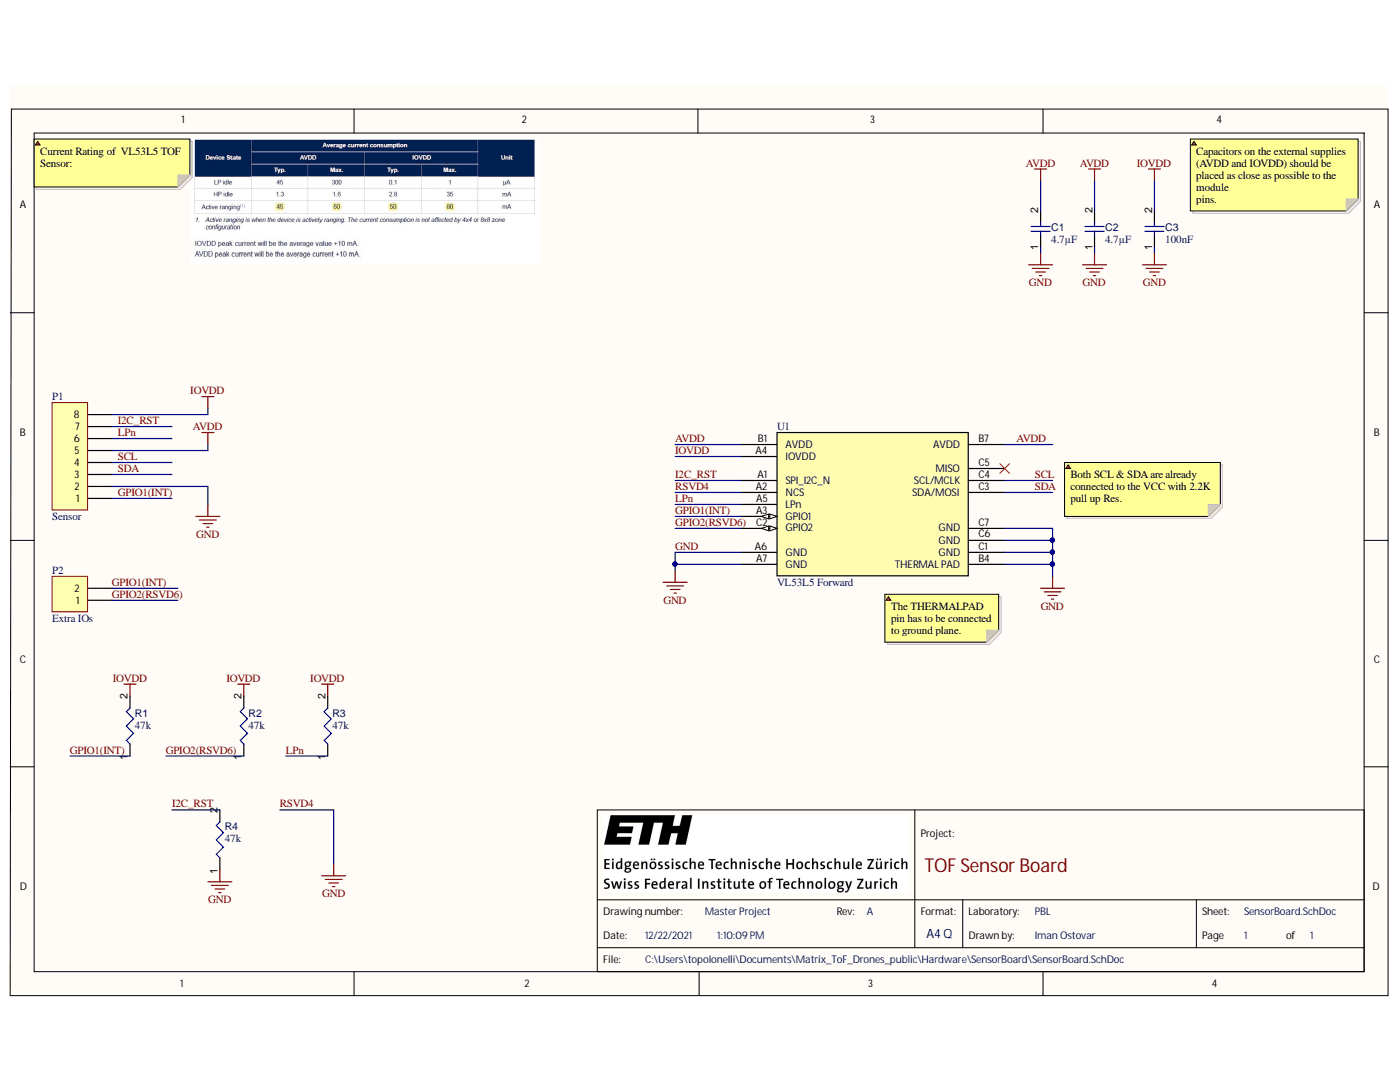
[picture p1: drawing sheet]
# Altium project SensorBoard.PrjPcb
1 sheet, 10 parts. Net scope: global (net labels, ports and power ports of the same name join across sheets).
Board file: SensorPCB.PcbDoc

## Sheet SensorBoard.SchDoc: TOF Sensor Board
size A4; Author: Iman Ostovar; CompanyName: ETH Zürich; DrawnBy: Iman Ostovar; Engineer: Iman Ostovar; Organization: PBL; DocumentNumber: Master Project; Revision: A; SheetNumber: 1; SheetTotal: 1; Project: Sensor Shield for Drone

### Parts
C1  value 4.7µF  [CAPC1005X55X25ML5T10]  (hidden comment: Capacitor 1 uF +/- 10% 6.3 V 1005)
C2  value 4.7µF  [CAPC1005X55X25ML5T10]  (hidden comment: Capacitor 1 uF +/- 10% 6.3 V 1005)
C3  value 100nF  [CAPC0402(1005)60_L]  (hidden comment: Capacitor 100nF +/-20% 25V 0402)
P1  Sensor  [MHDR1X8]
P2  Extra IOs  [MHDR1X2]
R1  value 47k  [RESC0402(1005)_L]  (hidden comment: Resistor 47K5 +/-1 % 0402 63 mW)
R2  value 47k  [RESC0402(1005)_L]  (hidden comment: Resistor 47K5 +/-1 % 0402 63 mW)
R3  value 47k  [RESC0402(1005)_L]  (hidden comment: Resistor 47K5 +/-1 % 0402 63 mW)
R4  value 47k  [RESC0402(1005)_L]  (hidden comment: Resistor 47K5 +/-1 % 0402 63 mW)
U1  VL53L5 Forward  [ARRAY_53L5_STM]

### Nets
AVDD: C1.2 C2.2 P1.5 U1.B1(AVDD) U1.B7(AVDD)
GND: C1.1 C2.1 C3.1 P1.2 R4.1 U1.A2(NCS) U1.A6(GND) U1.A7(GND) U1.B4(THERMAL_PAD) U1.C1(GND) U1.C6(GND) U1.C7(GND)  [also labelled RSVD4]
IOVDD: C3.2 P1.8 R1.2 R2.2 R3.2 U1.A4(IOVDD)
GPIO1(INT): P1.1 P2.2 R1.1 U1.A3(GPIO1)
GPIO2(RSVD6): P2.1 R2.1 U1.C2(GPIO2)
I2C_RST: P1.7 R4.2 U1.A1(SPI_I2C_N)
LPn: P1.6 R3.1 U1.A5(LPn)
SCL: P1.4 U1.C4(SCL/MCLK)
SDA: P1.3 U1.C3(SDA/MOSI)

Not connected (* = marked no-connect by the designer): U1 C5(MISO)*

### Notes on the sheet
- Current Rating of  VL53L5 TOF Sensor:
- (near C3) Capacitors on the external supplies (AVDD and IOVDD) should be placed as close as possible to the module
  pins.
- Both SCL & SDA are already connected to the VCC with 2.2K pull up Res.
- (near U1) The THERMALPAD pin has to be connected to ground plane.
